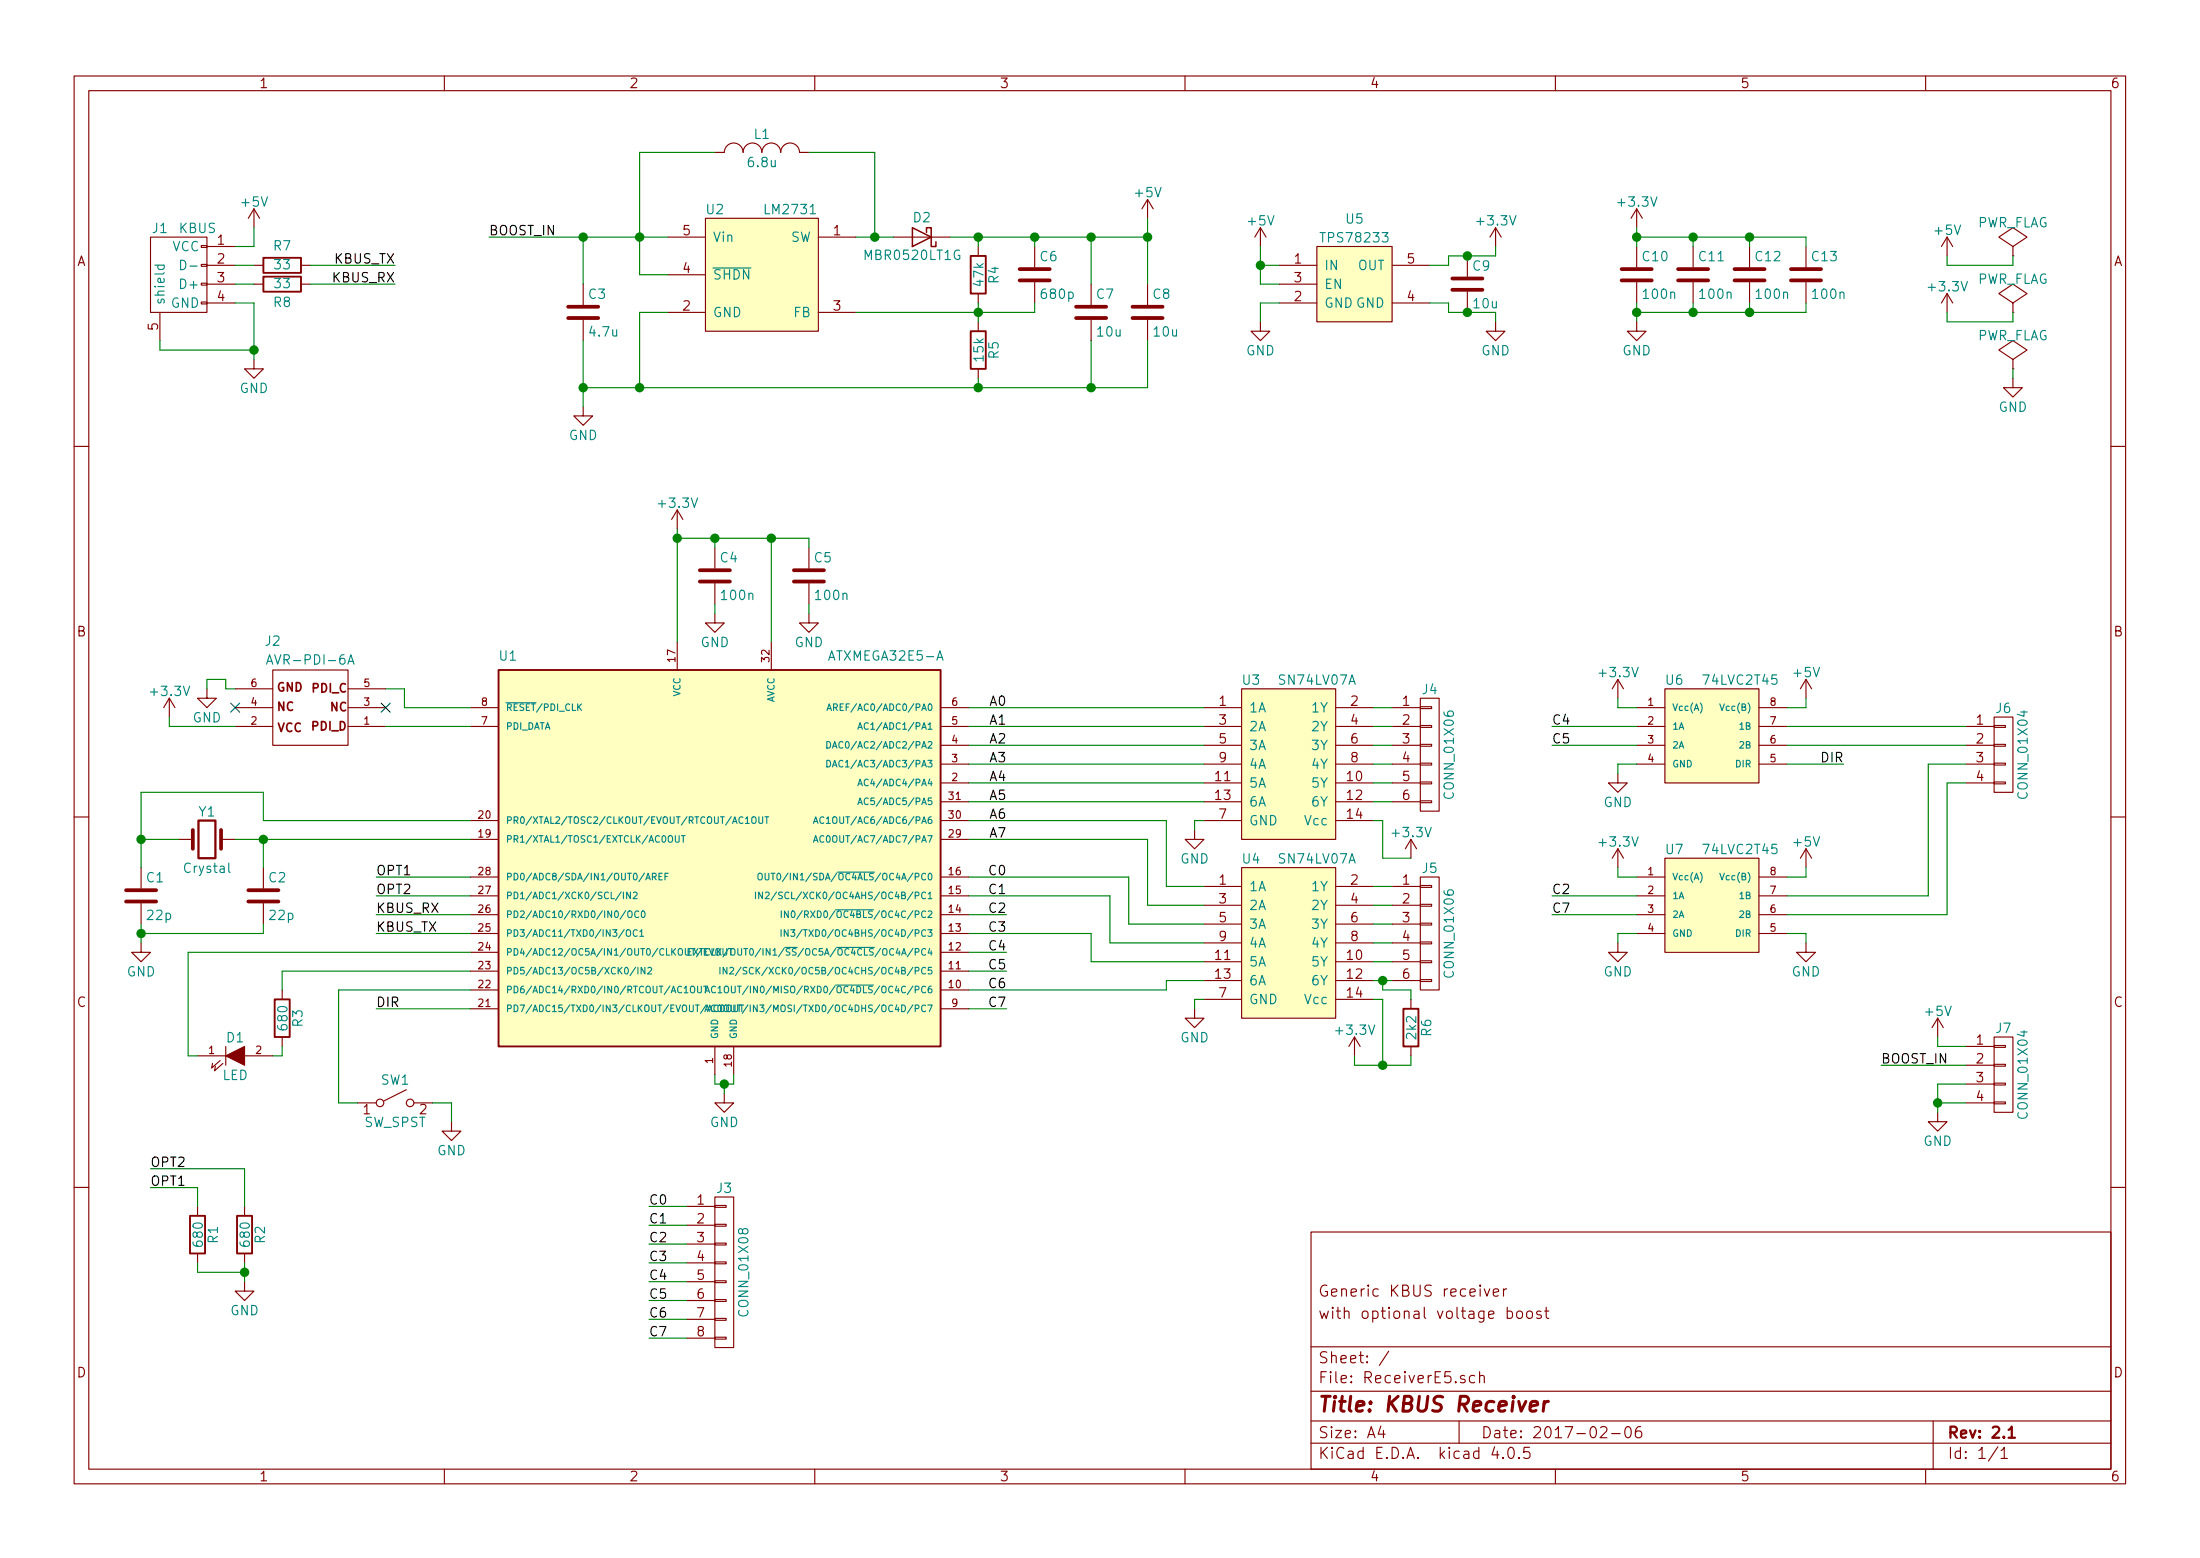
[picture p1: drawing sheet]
EESchema Schematic File Version 2
LIBS:ReceiverE5-rescue
LIBS:power
LIBS:device
LIBS:transistors
LIBS:conn
LIBS:linear
LIBS:regul
LIBS:74xx
LIBS:cmos4000
LIBS:adc-dac
LIBS:memory
LIBS:xilinx
LIBS:microcontrollers
LIBS:dsp
LIBS:microchip
LIBS:analog_switches
LIBS:motorola
LIBS:texas
LIBS:intel
LIBS:audio
LIBS:interface
LIBS:digital-audio
LIBS:philips
LIBS:display
LIBS:cypress
LIBS:siliconi
LIBS:opto
LIBS:atmel
LIBS:contrib
LIBS:valves
LIBS:kuro
LIBS:switches
LIBS:ReceiverE5-cache
EELAYER 25 0
EELAYER END
$Descr A4 11693 8268
encoding utf-8
Sheet 1 1
Title "KBUS Receiver"
Date "2017-02-06"
Rev "2.1"
Comp ""
Comment1 "with optional voltage boost"
Comment2 "Generic KBUS receiver"
Comment3 ""
Comment4 ""
$EndDescr
$Comp
L LM2731 U2
U 1 1
P 4050 1450
F 0 "U2" H 3800 1800 50  0000 C CNN
F 1 "LM2731" H 4200 1800 50  0000 C CNN
F 2 "TO_SOT_Packages_SMD:SOT-23-5" H 4050 1450 100 0001 C CNN
F 3 "" H 4050 1450 100 0000 C CNN
F 4 "1564771, 761-5567" H 4050 1450 60  0001 C CNN "BOM_Note"
	1    4050 1450
	1    0    0    -1  
$EndComp
$Comp
L C C6
U 1 1
P 5500 1450
F 0 "C6" H 5525 1550 50  0000 L CNN
F 1 "680p" H 5525 1350 50  0000 L CNN
F 2 "Capacitors_SMD:C_0603" H 5538 1300 50  0001 C CNN
F 3 "" H 5500 1450 50  0000 C CNN
	1    5500 1450
	1    0    0    -1  
$EndComp
$Comp
L D_Schottky D2
U 1 1
P 4900 1250
F 0 "D2" H 4900 1150 50  0000 C CNN
F 1 "MBR0520LT1G" H 4950 1350 50  0000 C CNN
F 2 "Diodes_SMD:SOD-123" H 4900 1250 50  0001 C CNN
F 3 "" H 4900 1250 50  0000 C CNN
F 4 "9556915, 463-432" H 4900 1250 60  0001 C CNN "BOM_Note"
	1    4900 1250
	-1   0    0    1   
$EndComp
$Comp
L R R4
U 1 1
P 5200 1450
F 0 "R4" V 5280 1450 50  0000 C CNN
F 1 "47k" V 5200 1450 50  0000 C CNN
F 2 "Resistors_SMD:R_0603" V 5130 1450 50  0001 C CNN
F 3 "" H 5200 1450 50  0000 C CNN
	1    5200 1450
	1    0    0    -1  
$EndComp
$Comp
L INDUCTOR_SMALL L1
U 1 1
P 4050 800
F 0 "L1" H 4050 900 50  0000 C CNN
F 1 "6.8u" H 4050 750 50  0000 C CNN
F 2 "kuro:SRN4012TA" H 4050 800 50  0001 C CNN
F 3 "" H 4050 800 50  0000 C CNN
	1    4050 800 
	1    0    0    -1  
$EndComp
$Comp
L R R5
U 1 1
P 5200 1850
F 0 "R5" V 5280 1850 50  0000 C CNN
F 1 "15k" V 5200 1850 50  0000 C CNN
F 2 "Resistors_SMD:R_0603" V 5130 1850 50  0001 C CNN
F 3 "" H 5200 1850 50  0000 C CNN
	1    5200 1850
	1    0    0    -1  
$EndComp
$Comp
L C C7
U 1 1
P 5800 1650
F 0 "C7" H 5825 1750 50  0000 L CNN
F 1 "10u" H 5825 1550 50  0000 L CNN
F 2 "Capacitors_SMD:C_0603" H 5838 1500 50  0001 C CNN
F 3 "" H 5800 1650 50  0000 C CNN
	1    5800 1650
	1    0    0    -1  
$EndComp
$Comp
L C C3
U 1 1
P 3100 1650
F 0 "C3" H 3125 1750 50  0000 L CNN
F 1 "4.7u" H 3125 1550 50  0000 L CNN
F 2 "Capacitors_SMD:C_0603" H 3138 1500 50  0001 C CNN
F 3 "" H 3100 1650 50  0000 C CNN
	1    3100 1650
	1    0    0    -1  
$EndComp
$Comp
L +5V #PWR01
U 1 1
P 6100 1150
F 0 "#PWR01" H 6100 1000 50  0001 C CNN
F 1 "+5V" H 6100 1290 50  0000 C CNN
F 2 "" H 6100 1150 50  0000 C CNN
F 3 "" H 6100 1150 50  0000 C CNN
	1    6100 1150
	1    0    0    -1  
$EndComp
$Comp
L GND #PWR02
U 1 1
P 3100 2150
F 0 "#PWR02" H 3100 1900 50  0001 C CNN
F 1 "GND" H 3100 2000 50  0000 C CNN
F 2 "" H 3100 2150 50  0000 C CNN
F 3 "" H 3100 2150 50  0000 C CNN
	1    3100 2150
	1    0    0    -1  
$EndComp
$Comp
L PWR_FLAG #FLG03
U 1 1
P 10700 1350
F 0 "#FLG03" H 10700 1445 50  0001 C CNN
F 1 "PWR_FLAG" H 10700 1530 50  0000 C CNN
F 2 "" H 10700 1350 50  0000 C CNN
F 3 "" H 10700 1350 50  0000 C CNN
	1    10700 1350
	1    0    0    -1  
$EndComp
$Comp
L +5V #PWR04
U 1 1
P 10350 1350
F 0 "#PWR04" H 10350 1200 50  0001 C CNN
F 1 "+5V" H 10350 1490 50  0000 C CNN
F 2 "" H 10350 1350 50  0000 C CNN
F 3 "" H 10350 1350 50  0000 C CNN
	1    10350 1350
	1    0    0    -1  
$EndComp
$Comp
L USB_A-RESCUE-ReceiverE5 J1
U 1 1
P 950 1500
F 0 "J1" V 650 1600 50  0000 C CNN
F 1 "KBUS" V 650 1400 50  0000 C CNN
F 2 "kuro:USB_A_multicomp" V 900 1400 50  0001 C CNN
F 3 "" V 900 1400 50  0000 C CNN
F 4 "Type A, TH, FCI 87520" V 950 1500 60  0001 C CNN "BOM_Footprint"
F 5 "2112381, 771-0057" V 950 1500 60  0001 C CNN "BOM_Note"
	1    950  1500
	0    -1   1    0   
$EndComp
$Comp
L +5V #PWR05
U 1 1
P 1350 1200
F 0 "#PWR05" H 1350 1050 50  0001 C CNN
F 1 "+5V" H 1350 1340 50  0000 C CNN
F 2 "" H 1350 1200 50  0000 C CNN
F 3 "" H 1350 1200 50  0000 C CNN
	1    1350 1200
	1    0    0    -1  
$EndComp
$Comp
L GND #PWR06
U 1 1
P 1350 1900
F 0 "#PWR06" H 1350 1650 50  0001 C CNN
F 1 "GND" H 1350 1750 50  0000 C CNN
F 2 "" H 1350 1900 50  0000 C CNN
F 3 "" H 1350 1900 50  0000 C CNN
	1    1350 1900
	1    0    0    -1  
$EndComp
$Comp
L TPS782XX U5
U 1 1
P 7200 1500
F 0 "U5" H 7200 1850 50  0000 C CNN
F 1 "TPS78233" H 7200 1750 50  0000 C CNN
F 2 "TO_SOT_Packages_SMD:SOT-23-5" H 7200 1250 50  0001 C CNN
F 3 "" H 7200 1500 60  0000 C CNN
F 4 "1710835, 709-8758" H 7200 1500 60  0001 C CNN "BOM_Note"
	1    7200 1500
	1    0    0    -1  
$EndComp
$Comp
L +5V #PWR07
U 1 1
P 6700 1300
F 0 "#PWR07" H 6700 1150 50  0001 C CNN
F 1 "+5V" H 6700 1440 50  0000 C CNN
F 2 "" H 6700 1300 50  0000 C CNN
F 3 "" H 6700 1300 50  0000 C CNN
	1    6700 1300
	1    0    0    -1  
$EndComp
$Comp
L GND #PWR08
U 1 1
P 6700 1700
F 0 "#PWR08" H 6700 1450 50  0001 C CNN
F 1 "GND" H 6700 1550 50  0000 C CNN
F 2 "" H 6700 1700 50  0000 C CNN
F 3 "" H 6700 1700 50  0000 C CNN
	1    6700 1700
	1    0    0    -1  
$EndComp
$Comp
L GND #PWR09
U 1 1
P 7950 1700
F 0 "#PWR09" H 7950 1450 50  0001 C CNN
F 1 "GND" H 7950 1550 50  0000 C CNN
F 2 "" H 7950 1700 50  0000 C CNN
F 3 "" H 7950 1700 50  0000 C CNN
	1    7950 1700
	1    0    0    -1  
$EndComp
$Comp
L +3.3V #PWR010
U 1 1
P 7950 1300
F 0 "#PWR010" H 7950 1150 50  0001 C CNN
F 1 "+3.3V" H 7950 1440 50  0000 C CNN
F 2 "" H 7950 1300 50  0000 C CNN
F 3 "" H 7950 1300 50  0000 C CNN
	1    7950 1300
	1    0    0    -1  
$EndComp
$Comp
L C C9
U 1 1
P 7800 1500
F 0 "C9" H 7825 1600 50  0000 L CNN
F 1 "10u" H 7825 1400 50  0000 L CNN
F 2 "Capacitors_SMD:C_0603" H 7838 1350 50  0001 C CNN
F 3 "" H 7800 1500 50  0000 C CNN
	1    7800 1500
	1    0    0    -1  
$EndComp
$Comp
L +3.3V #PWR011
U 1 1
P 10350 1650
F 0 "#PWR011" H 10350 1500 50  0001 C CNN
F 1 "+3.3V" H 10350 1790 50  0000 C CNN
F 2 "" H 10350 1650 50  0000 C CNN
F 3 "" H 10350 1650 50  0000 C CNN
	1    10350 1650
	1    0    0    -1  
$EndComp
$Comp
L PWR_FLAG #FLG012
U 1 1
P 10700 1650
F 0 "#FLG012" H 10700 1745 50  0001 C CNN
F 1 "PWR_FLAG" H 10700 1830 50  0000 C CNN
F 2 "" H 10700 1650 50  0000 C CNN
F 3 "" H 10700 1650 50  0000 C CNN
	1    10700 1650
	1    0    0    -1  
$EndComp
$Comp
L ATXMEGA32E5-A U1
U 1 1
P 3850 4550
F 0 "U1" H 2650 5600 50  0000 L BNN
F 1 "ATXMEGA32E5-A" H 4400 5600 50  0000 L BNN
F 2 "Housings_QFP:TQFP-32_7x7mm_Pitch0.8mm" H 3850 4550 50  0001 C CIN
F 3 "" H 3850 4550 50  0000 C CNN
F 4 "2327713, 899-6912" H 3850 4550 60  0001 C CNN "BOM_Note"
	1    3850 4550
	1    0    0    -1  
$EndComp
$Comp
L AVR-PDI-6A J2
U 1 1
P 1650 3750
F 0 "J2" H 1850 3400 50  0000 C CNN
F 1 "AVR-PDI-6A" H 1650 3500 50  0000 C CNN
F 2 "Pin_Headers:Pin_Header_Straight_2x03" V 1100 3800 50  0001 C CNN
F 3 "" H 1650 3750 50  0000 C CNN
	1    1650 3750
	-1   0    0    1   
$EndComp
Text Label 2000 4850 0    50   ~ 0
KBUS_RX
Text Label 2000 4950 0    50   ~ 0
KBUS_TX
$Comp
L SN74LV07A U3
U 1 1
P 6850 4050
F 0 "U3" H 6650 4500 50  0000 C CNN
F 1 "SN74LV07A" H 7000 4500 50  0000 C CNN
F 2 "SMD_Packages:SSOP-14" H 6850 4050 100 0001 C CNN
F 3 "" H 6850 4050 100 0000 C CNN
F 4 "1774543, 662-8402" H 6850 4050 60  0001 C CNN "BOM_Note"
	1    6850 4050
	1    0    0    -1  
$EndComp
$Comp
L SN74LV07A U4
U 1 1
P 6850 5000
F 0 "U4" H 6650 5450 50  0000 C CNN
F 1 "SN74LV07A" H 7000 5450 50  0000 C CNN
F 2 "SMD_Packages:SSOP-14" H 6850 5000 100 0001 C CNN
F 3 "" H 6850 5000 100 0000 C CNN
F 4 "1774543, 662-8402" H 6850 5000 60  0001 C CNN "BOM_Note"
	1    6850 5000
	1    0    0    -1  
$EndComp
$Comp
L GND #PWR013
U 1 1
P 6350 4400
F 0 "#PWR013" H 6350 4150 50  0001 C CNN
F 1 "GND" H 6350 4250 50  0000 C CNN
F 2 "" H 6350 4400 50  0000 C CNN
F 3 "" H 6350 4400 50  0000 C CNN
	1    6350 4400
	1    0    0    -1  
$EndComp
$Comp
L GND #PWR014
U 1 1
P 6350 5350
F 0 "#PWR014" H 6350 5100 50  0001 C CNN
F 1 "GND" H 6350 5200 50  0000 C CNN
F 2 "" H 6350 5350 50  0000 C CNN
F 3 "" H 6350 5350 50  0000 C CNN
	1    6350 5350
	1    0    0    -1  
$EndComp
Text Label 5350 4950 2    50   ~ 0
C3
Text Label 5350 5150 2    50   ~ 0
C5
Text Label 5350 5250 2    50   ~ 0
C6
$Comp
L 74LVC2T45 U6
U 1 1
P 9100 3900
F 0 "U6" H 8900 4200 50  0000 C CNN
F 1 "74LVC2T45" H 9250 4200 50  0000 C CNN
F 2 "kuro:VSSOP8_SOT765-1" H 9100 3900 60  0001 C CNN
F 3 "" H 9100 3900 60  0000 C CNN
F 4 "2444915, 816-8842" H 9100 3900 60  0001 C CNN "BOM_Note"
	1    9100 3900
	1    0    0    -1  
$EndComp
$Comp
L 74LVC2T45 U7
U 1 1
P 9100 4800
F 0 "U7" H 8900 5100 50  0000 C CNN
F 1 "74LVC2T45" H 9250 5100 50  0000 C CNN
F 2 "kuro:VSSOP8_SOT765-1" H 9100 4800 60  0001 C CNN
F 3 "" H 9100 4800 60  0000 C CNN
F 4 "2444915, 816-8842" H 9100 4800 60  0001 C CNN "BOM_Note"
	1    9100 4800
	1    0    0    -1  
$EndComp
Text Label 8250 4750 0    50   ~ 0
C2
Text Label 8250 4850 0    50   ~ 0
C7
Text Label 8250 3850 0    50   ~ 0
C4
Text Label 8250 3950 0    50   ~ 0
C5
$Comp
L GND #PWR015
U 1 1
P 8600 4100
F 0 "#PWR015" H 8600 3850 50  0001 C CNN
F 1 "GND" H 8600 3950 50  0000 C CNN
F 2 "" H 8600 4100 50  0000 C CNN
F 3 "" H 8600 4100 50  0000 C CNN
	1    8600 4100
	1    0    0    -1  
$EndComp
$Comp
L GND #PWR016
U 1 1
P 8600 5000
F 0 "#PWR016" H 8600 4750 50  0001 C CNN
F 1 "GND" H 8600 4850 50  0000 C CNN
F 2 "" H 8600 5000 50  0000 C CNN
F 3 "" H 8600 5000 50  0000 C CNN
	1    8600 5000
	1    0    0    -1  
$EndComp
$Comp
L +3.3V #PWR017
U 1 1
P 8600 3700
F 0 "#PWR017" H 8600 3550 50  0001 C CNN
F 1 "+3.3V" H 8600 3840 50  0000 C CNN
F 2 "" H 8600 3700 50  0000 C CNN
F 3 "" H 8600 3700 50  0000 C CNN
	1    8600 3700
	1    0    0    -1  
$EndComp
$Comp
L +3.3V #PWR018
U 1 1
P 8600 4600
F 0 "#PWR018" H 8600 4450 50  0001 C CNN
F 1 "+3.3V" H 8600 4740 50  0000 C CNN
F 2 "" H 8600 4600 50  0000 C CNN
F 3 "" H 8600 4600 50  0000 C CNN
	1    8600 4600
	1    0    0    -1  
$EndComp
$Comp
L +5V #PWR019
U 1 1
P 9600 3700
F 0 "#PWR019" H 9600 3550 50  0001 C CNN
F 1 "+5V" H 9600 3840 50  0000 C CNN
F 2 "" H 9600 3700 50  0000 C CNN
F 3 "" H 9600 3700 50  0000 C CNN
	1    9600 3700
	1    0    0    -1  
$EndComp
$Comp
L GND #PWR020
U 1 1
P 9600 5000
F 0 "#PWR020" H 9600 4750 50  0001 C CNN
F 1 "GND" H 9600 4850 50  0000 C CNN
F 2 "" H 9600 5000 50  0000 C CNN
F 3 "" H 9600 5000 50  0000 C CNN
	1    9600 5000
	1    0    0    -1  
$EndComp
$Comp
L +5V #PWR021
U 1 1
P 9600 4600
F 0 "#PWR021" H 9600 4450 50  0001 C CNN
F 1 "+5V" H 9600 4740 50  0000 C CNN
F 2 "" H 9600 4600 50  0000 C CNN
F 3 "" H 9600 4600 50  0000 C CNN
	1    9600 4600
	1    0    0    -1  
$EndComp
Text Label 9800 4050 2    50   ~ 0
DIR
Text Label 2000 5350 0    50   ~ 0
DIR
Text Label 5350 4750 2    50   ~ 0
C1
Text Label 5350 4850 2    50   ~ 0
C2
Text Label 5350 5050 2    50   ~ 0
C4
Text Label 5350 5350 2    50   ~ 0
C7
Text Label 5350 3750 2    50   ~ 0
A0
Text Label 5350 4650 2    50   ~ 0
C0
Text Label 5350 4450 2    50   ~ 0
A7
Text Label 5350 4350 2    50   ~ 0
A6
Text Label 5350 4250 2    50   ~ 0
A5
Text Label 5350 4150 2    50   ~ 0
A4
Text Label 5350 4050 2    50   ~ 0
A3
Text Label 5350 3950 2    50   ~ 0
A2
Text Label 5350 3850 2    50   ~ 0
A1
$Comp
L CONN_01X08 J3
U 1 1
P 3850 6750
F 0 "J3" H 3850 7200 50  0000 C CNN
F 1 "CONN_01X08" V 3950 6750 50  0000 C CNN
F 2 "Pin_Headers:Pin_Header_Straight_1x08" H 3850 6750 50  0001 C CNN
F 3 "" H 3850 6750 50  0000 C CNN
F 4 "no part" H 3850 6750 60  0001 C CNN "BOM_Footprint"
	1    3850 6750
	1    0    0    -1  
$EndComp
Text Label 3450 6400 0    50   ~ 0
C0
Text Label 3450 6500 0    50   ~ 0
C1
Text Label 3450 6600 0    50   ~ 0
C2
Text Label 3450 6700 0    50   ~ 0
C3
Text Label 3450 6800 0    50   ~ 0
C4
Text Label 3450 6900 0    50   ~ 0
C5
Text Label 3450 7000 0    50   ~ 0
C6
Text Label 3450 7100 0    50   ~ 0
C7
$Comp
L CONN_01X06 J4
U 1 1
P 7600 4000
F 0 "J4" H 7600 4350 50  0000 C CNN
F 1 "CONN_01X06" V 7700 4000 50  0000 C CNN
F 2 "Pin_Headers:Pin_Header_Straight_1x06" H 7600 4000 50  0001 C CNN
F 3 "" H 7600 4000 50  0000 C CNN
F 4 "no part" H 7600 4000 60  0001 C CNN "BOM_Footprint"
	1    7600 4000
	1    0    0    -1  
$EndComp
$Comp
L CONN_01X06 J5
U 1 1
P 7600 4950
F 0 "J5" H 7600 5300 50  0000 C CNN
F 1 "CONN_01X06" V 7700 4950 50  0000 C CNN
F 2 "Pin_Headers:Pin_Header_Straight_1x06" H 7600 4950 50  0001 C CNN
F 3 "" H 7600 4950 50  0000 C CNN
F 4 "no part" H 7600 4950 60  0001 C CNN "BOM_Footprint"
	1    7600 4950
	1    0    0    -1  
$EndComp
$Comp
L +3.3V #PWR022
U 1 1
P 7500 4550
F 0 "#PWR022" H 7500 4400 50  0001 C CNN
F 1 "+3.3V" H 7500 4690 50  0000 C CNN
F 2 "" H 7500 4550 50  0000 C CNN
F 3 "" H 7500 4550 50  0000 C CNN
	1    7500 4550
	1    0    0    -1  
$EndComp
$Comp
L +3.3V #PWR023
U 1 1
P 7200 5600
F 0 "#PWR023" H 7200 5450 50  0001 C CNN
F 1 "+3.3V" H 7200 5740 50  0000 C CNN
F 2 "" H 7200 5600 50  0000 C CNN
F 3 "" H 7200 5600 50  0000 C CNN
	1    7200 5600
	1    0    0    -1  
$EndComp
$Comp
L CONN_01X04 J6
U 1 1
P 10650 4000
F 0 "J6" H 10650 4250 50  0000 C CNN
F 1 "CONN_01X04" V 10750 4000 50  0000 C CNN
F 2 "Pin_Headers:Pin_Header_Straight_1x04" H 10650 4000 50  0001 C CNN
F 3 "" H 10650 4000 50  0000 C CNN
F 4 "no part" H 10650 4000 60  0001 C CNN "BOM_Footprint"
	1    10650 4000
	1    0    0    -1  
$EndComp
$Comp
L CONN_01X04 J7
U 1 1
P 10650 5700
F 0 "J7" H 10650 5950 50  0000 C CNN
F 1 "CONN_01X04" V 10750 5700 50  0000 C CNN
F 2 "Pin_Headers:Pin_Header_Straight_1x04" H 10650 5700 50  0001 C CNN
F 3 "" H 10650 5700 50  0000 C CNN
F 4 "no part" H 10650 5700 60  0001 C CNN "BOM_Footprint"
	1    10650 5700
	1    0    0    -1  
$EndComp
$Comp
L +5V #PWR024
U 1 1
P 10300 5500
F 0 "#PWR024" H 10300 5350 50  0001 C CNN
F 1 "+5V" H 10300 5640 50  0000 C CNN
F 2 "" H 10300 5500 50  0000 C CNN
F 3 "" H 10300 5500 50  0000 C CNN
	1    10300 5500
	1    0    0    -1  
$EndComp
$Comp
L GND #PWR025
U 1 1
P 10300 5900
F 0 "#PWR025" H 10300 5650 50  0001 C CNN
F 1 "GND" H 10300 5750 50  0000 C CNN
F 2 "" H 10300 5900 50  0000 C CNN
F 3 "" H 10300 5900 50  0000 C CNN
	1    10300 5900
	1    0    0    -1  
$EndComp
Text Label 2100 1400 2    50   ~ 0
KBUS_TX
Text Label 2100 1500 2    50   ~ 0
KBUS_RX
$Comp
L Crystal Y1
U 1 1
P 1100 4450
F 0 "Y1" H 1100 4600 50  0000 C CNN
F 1 "Crystal" H 1100 4300 50  0000 C CNN
F 2 "kuro:SMD_Crystal_Multi_QC6CB_7A_ABM7" H 1100 4450 50  0001 C CNN
F 3 "" H 1100 4450 50  0000 C CNN
	1    1100 4450
	1    0    0    -1  
$EndComp
$Comp
L C C1
U 1 1
P 750 4750
F 0 "C1" H 775 4850 50  0000 L CNN
F 1 "22p" H 775 4650 50  0000 L CNN
F 2 "Capacitors_SMD:C_0603" H 788 4600 50  0001 C CNN
F 3 "" H 750 4750 50  0000 C CNN
	1    750  4750
	1    0    0    -1  
$EndComp
$Comp
L C C2
U 1 1
P 1400 4750
F 0 "C2" H 1425 4850 50  0000 L CNN
F 1 "22p" H 1425 4650 50  0000 L CNN
F 2 "Capacitors_SMD:C_0603" H 1438 4600 50  0001 C CNN
F 3 "" H 1400 4750 50  0000 C CNN
	1    1400 4750
	1    0    0    -1  
$EndComp
$Comp
L GND #PWR026
U 1 1
P 750 5000
F 0 "#PWR026" H 750 4750 50  0001 C CNN
F 1 "GND" H 750 4850 50  0000 C CNN
F 2 "" H 750 5000 50  0000 C CNN
F 3 "" H 750 5000 50  0000 C CNN
	1    750  5000
	1    0    0    -1  
$EndComp
$Comp
L GND #PWR027
U 1 1
P 1100 3650
F 0 "#PWR027" H 1100 3400 50  0001 C CNN
F 1 "GND" H 1100 3500 50  0000 C CNN
F 2 "" H 1100 3650 50  0000 C CNN
F 3 "" H 1100 3650 50  0000 C CNN
	1    1100 3650
	1    0    0    -1  
$EndComp
$Comp
L +3.3V #PWR028
U 1 1
P 900 3800
F 0 "#PWR028" H 900 3650 50  0001 C CNN
F 1 "+3.3V" H 900 3940 50  0000 C CNN
F 2 "" H 900 3800 50  0000 C CNN
F 3 "" H 900 3800 50  0000 C CNN
	1    900  3800
	1    0    0    -1  
$EndComp
$Comp
L +3.3V #PWR029
U 1 1
P 3600 2800
F 0 "#PWR029" H 3600 2650 50  0001 C CNN
F 1 "+3.3V" H 3600 2940 50  0000 C CNN
F 2 "" H 3600 2800 50  0000 C CNN
F 3 "" H 3600 2800 50  0000 C CNN
	1    3600 2800
	1    0    0    -1  
$EndComp
$Comp
L C C4
U 1 1
P 3800 3050
F 0 "C4" H 3825 3150 50  0000 L CNN
F 1 "100n" H 3825 2950 50  0000 L CNN
F 2 "Capacitors_SMD:C_0603" H 3838 2900 50  0001 C CNN
F 3 "" H 3800 3050 50  0000 C CNN
	1    3800 3050
	1    0    0    -1  
$EndComp
$Comp
L GND #PWR030
U 1 1
P 3800 3250
F 0 "#PWR030" H 3800 3000 50  0001 C CNN
F 1 "GND" H 3800 3100 50  0000 C CNN
F 2 "" H 3800 3250 50  0000 C CNN
F 3 "" H 3800 3250 50  0000 C CNN
	1    3800 3250
	1    0    0    -1  
$EndComp
$Comp
L C C5
U 1 1
P 4300 3050
F 0 "C5" H 4325 3150 50  0000 L CNN
F 1 "100n" H 4325 2950 50  0000 L CNN
F 2 "Capacitors_SMD:C_0603" H 4338 2900 50  0001 C CNN
F 3 "" H 4300 3050 50  0000 C CNN
	1    4300 3050
	1    0    0    -1  
$EndComp
$Comp
L GND #PWR031
U 1 1
P 4300 3250
F 0 "#PWR031" H 4300 3000 50  0001 C CNN
F 1 "GND" H 4300 3100 50  0000 C CNN
F 2 "" H 4300 3250 50  0000 C CNN
F 3 "" H 4300 3250 50  0000 C CNN
	1    4300 3250
	1    0    0    -1  
$EndComp
$Comp
L GND #PWR032
U 1 1
P 3850 5800
F 0 "#PWR032" H 3850 5550 50  0001 C CNN
F 1 "GND" H 3850 5650 50  0000 C CNN
F 2 "" H 3850 5800 50  0000 C CNN
F 3 "" H 3850 5800 50  0000 C CNN
	1    3850 5800
	1    0    0    -1  
$EndComp
$Comp
L LED-RESCUE-ReceiverE5 D1
U 1 1
P 1250 5600
F 0 "D1" H 1250 5700 50  0000 C CNN
F 1 "LED" H 1250 5500 50  0000 C CNN
F 2 "Resistors_SMD:R_0603" H 1250 5600 50  0001 C CNN
F 3 "" H 1250 5600 50  0000 C CNN
	1    1250 5600
	1    0    0    -1  
$EndComp
$Comp
L R R3
U 1 1
P 1500 5400
F 0 "R3" V 1580 5400 50  0000 C CNN
F 1 "680" V 1500 5400 50  0000 C CNN
F 2 "Resistors_SMD:R_0603" V 1430 5400 50  0001 C CNN
F 3 "" H 1500 5400 50  0000 C CNN
	1    1500 5400
	1    0    0    -1  
$EndComp
Text Label 2000 4650 0    50   ~ 0
OPT1
Text Label 2000 4750 0    50   ~ 0
OPT2
$Comp
L R R1
U 1 1
P 1050 6550
F 0 "R1" V 1130 6550 50  0000 C CNN
F 1 "680" V 1050 6550 50  0000 C CNN
F 2 "Resistors_SMD:R_0603" V 980 6550 50  0001 C CNN
F 3 "" H 1050 6550 50  0000 C CNN
	1    1050 6550
	1    0    0    -1  
$EndComp
$Comp
L R R2
U 1 1
P 1300 6550
F 0 "R2" V 1380 6550 50  0000 C CNN
F 1 "680" V 1300 6550 50  0000 C CNN
F 2 "Resistors_SMD:R_0603" V 1230 6550 50  0001 C CNN
F 3 "" H 1300 6550 50  0000 C CNN
	1    1300 6550
	1    0    0    -1  
$EndComp
Text Label 800  6300 0    50   ~ 0
OPT1
Text Label 800  6200 0    50   ~ 0
OPT2
$Comp
L GND #PWR033
U 1 1
P 1300 6800
F 0 "#PWR033" H 1300 6550 50  0001 C CNN
F 1 "GND" H 1300 6650 50  0000 C CNN
F 2 "" H 1300 6800 50  0000 C CNN
F 3 "" H 1300 6800 50  0000 C CNN
	1    1300 6800
	1    0    0    -1  
$EndComp
Text Label 2600 1250 0    50   ~ 0
BOOST_IN
Wire Wire Line
	3400 1450 3550 1450
Wire Wire Line
	3400 800  3400 1450
Wire Wire Line
	2600 1250 3550 1250
Wire Wire Line
	4550 1250 4750 1250
Wire Wire Line
	5050 1250 6100 1250
Wire Wire Line
	5200 1250 5200 1300
Wire Wire Line
	4550 1650 5500 1650
Wire Wire Line
	5200 1600 5200 1700
Connection ~ 5200 1650
Wire Wire Line
	5500 1250 5500 1300
Connection ~ 5200 1250
Wire Wire Line
	5500 1650 5500 1600
Wire Wire Line
	5200 2050 5200 2000
Wire Wire Line
	3100 2050 6100 2050
Wire Wire Line
	3400 2050 3400 1650
Wire Wire Line
	3400 1650 3550 1650
Connection ~ 5500 1250
Wire Wire Line
	5800 2050 5800 1800
Connection ~ 5200 2050
Wire Wire Line
	3100 1500 3100 1250
Connection ~ 3400 1250
Wire Wire Line
	3100 1800 3100 2150
Connection ~ 3400 2050
Wire Wire Line
	4650 1250 4650 800 
Wire Wire Line
	4650 800  4300 800 
Connection ~ 4650 1250
Wire Wire Line
	3800 800  3400 800 
Connection ~ 3100 2050
Connection ~ 5800 1250
Wire Wire Line
	10350 1350 10350 1400
Wire Wire Line
	10350 1400 10700 1400
Wire Wire Line
	10700 1400 10700 1350
Wire Wire Line
	850  1800 850  1850
Wire Wire Line
	850  1850 1350 1850
Wire Wire Line
	1350 1600 1350 1900
Wire Wire Line
	1250 1600 1350 1600
Connection ~ 1350 1850
Wire Wire Line
	1250 1300 1350 1300
Wire Wire Line
	1350 1300 1350 1200
Wire Wire Line
	6800 1600 6700 1600
Wire Wire Line
	6700 1600 6700 1700
Wire Wire Line
	6800 1400 6700 1400
Wire Wire Line
	6700 1300 6700 1500
Wire Wire Line
	6700 1500 6800 1500
Connection ~ 6700 1400
Wire Wire Line
	7600 1400 7700 1400
Wire Wire Line
	7700 1400 7700 1350
Wire Wire Line
	7700 1350 7950 1350
Wire Wire Line
	7600 1600 7700 1600
Wire Wire Line
	7700 1600 7700 1650
Wire Wire Line
	7700 1650 7950 1650
Connection ~ 7800 1650
Connection ~ 7800 1350
Wire Wire Line
	7950 1350 7950 1300
Wire Wire Line
	7950 1650 7950 1700
Wire Wire Line
	10350 1650 10350 1700
Wire Wire Line
	10350 1700 10700 1700
Wire Wire Line
	10700 1700 10700 1650
Wire Wire Line
	2500 4850 2000 4850
Wire Wire Line
	2000 4950 2500 4950
Wire Wire Line
	5150 3750 6400 3750
Wire Wire Line
	5150 4250 6400 4250
Wire Wire Line
	6400 4350 6350 4350
Wire Wire Line
	6350 4350 6350 4400
Wire Wire Line
	5150 4350 6200 4350
Wire Wire Line
	6200 4350 6200 4700
Wire Wire Line
	6200 4700 6400 4700
Wire Wire Line
	5150 4450 6100 4450
Wire Wire Line
	6100 4450 6100 4800
Wire Wire Line
	6100 4800 6400 4800
Wire Wire Line
	5150 4650 6000 4650
Wire Wire Line
	6000 4650 6000 4900
Wire Wire Line
	6000 4900 6400 4900
Wire Wire Line
	5150 4750 5900 4750
Wire Wire Line
	5900 4750 5900 5000
Wire Wire Line
	5900 5000 6400 5000
Wire Wire Line
	5150 4950 5800 4950
Wire Wire Line
	5800 4950 5800 5100
Wire Wire Line
	5800 5100 6400 5100
Wire Wire Line
	5150 5250 6200 5250
Wire Wire Line
	6200 5250 6200 5200
Wire Wire Line
	6200 5200 6400 5200
Wire Wire Line
	6400 5300 6350 5300
Wire Wire Line
	6350 5300 6350 5350
Wire Wire Line
	5150 3850 6400 3850
Wire Wire Line
	6400 3950 5150 3950
Wire Wire Line
	5150 4050 6400 4050
Wire Wire Line
	6400 4150 5150 4150
Wire Wire Line
	8250 3850 8700 3850
Wire Wire Line
	8700 3950 8250 3950
Wire Wire Line
	8250 4750 8700 4750
Wire Wire Line
	8700 4850 8250 4850
Wire Wire Line
	8600 3700 8600 3750
Wire Wire Line
	8600 3750 8700 3750
Wire Wire Line
	8600 4100 8600 4050
Wire Wire Line
	8600 4050 8700 4050
Wire Wire Line
	9500 3750 9600 3750
Wire Wire Line
	9600 3750 9600 3700
Wire Wire Line
	8600 4600 8600 4650
Wire Wire Line
	8600 4650 8700 4650
Wire Wire Line
	8700 4950 8600 4950
Wire Wire Line
	8600 4950 8600 5000
Wire Wire Line
	9500 4950 9600 4950
Wire Wire Line
	9600 4950 9600 5000
Wire Wire Line
	9500 4650 9600 4650
Wire Wire Line
	9600 4650 9600 4600
Wire Wire Line
	9800 4050 9500 4050
Wire Wire Line
	2000 5350 2500 5350
Wire Wire Line
	5150 4850 5350 4850
Wire Wire Line
	5350 5050 5150 5050
Wire Wire Line
	5150 5150 5350 5150
Wire Wire Line
	5350 5350 5150 5350
Wire Wire Line
	3450 6400 3650 6400
Wire Wire Line
	3650 6500 3450 6500
Wire Wire Line
	3450 6600 3650 6600
Wire Wire Line
	3650 6700 3450 6700
Wire Wire Line
	3450 6800 3650 6800
Wire Wire Line
	3650 6900 3450 6900
Wire Wire Line
	3450 7000 3650 7000
Wire Wire Line
	3450 7100 3650 7100
Wire Wire Line
	7300 3750 7400 3750
Wire Wire Line
	7400 3850 7300 3850
Wire Wire Line
	7300 3950 7400 3950
Wire Wire Line
	7400 4050 7300 4050
Wire Wire Line
	7300 4150 7400 4150
Wire Wire Line
	7400 4250 7300 4250
Wire Wire Line
	7400 4700 7300 4700
Wire Wire Line
	7300 4800 7400 4800
Wire Wire Line
	7400 4900 7300 4900
Wire Wire Line
	7300 5000 7400 5000
Wire Wire Line
	7400 5100 7300 5100
Wire Wire Line
	7300 5200 7400 5200
Wire Wire Line
	9500 3850 10450 3850
Wire Wire Line
	9500 3950 10450 3950
Wire Wire Line
	9500 4750 10250 4750
Wire Wire Line
	10250 4750 10250 4050
Wire Wire Line
	10250 4050 10450 4050
Wire Wire Line
	9500 4850 10350 4850
Wire Wire Line
	10350 4850 10350 4150
Wire Wire Line
	10350 4150 10450 4150
Wire Wire Line
	10450 5550 10300 5550
Wire Wire Line
	10300 5550 10300 5500
Wire Wire Line
	10450 5850 10300 5850
Wire Wire Line
	1250 4450 2500 4450
Wire Wire Line
	1400 4450 1400 4600
Wire Wire Line
	950  4450 750  4450
Wire Wire Line
	750  4200 750  4600
Connection ~ 1400 4450
Wire Wire Line
	2500 4350 1400 4350
Wire Wire Line
	1400 4350 1400 4200
Wire Wire Line
	1400 4200 750  4200
Connection ~ 750  4450
Wire Wire Line
	750  4900 750  5000
Wire Wire Line
	750  4950 1400 4950
Wire Wire Line
	1400 4950 1400 4900
Connection ~ 750  4950
Wire Wire Line
	2500 3850 2050 3850
Wire Wire Line
	2500 3750 2150 3750
Wire Wire Line
	2150 3750 2150 3650
Wire Wire Line
	2150 3650 2050 3650
Wire Wire Line
	1250 3850 900  3850
Wire Wire Line
	900  3850 900  3800
Wire Wire Line
	1250 3650 1200 3650
Wire Wire Line
	1200 3650 1200 3600
Wire Wire Line
	1200 3600 1100 3600
Wire Wire Line
	1100 3600 1100 3650
Wire Wire Line
	3600 2800 3600 3400
Wire Wire Line
	3800 2900 3800 2850
Connection ~ 3600 2850
Connection ~ 3800 2850
Wire Wire Line
	4100 3400 4100 2850
Connection ~ 4100 2850
Wire Wire Line
	3800 3250 3800 3200
Wire Wire Line
	4300 3200 4300 3250
Wire Wire Line
	4300 2900 4300 2850
Wire Wire Line
	4300 2850 3600 2850
Wire Wire Line
	3800 5700 3800 5750
Wire Wire Line
	3800 5750 3900 5750
Wire Wire Line
	3900 5750 3900 5700
Wire Wire Line
	3850 5750 3850 5800
Connection ~ 3850 5750
Wire Wire Line
	2500 5150 1500 5150
Wire Wire Line
	1500 5150 1500 5250
Wire Wire Line
	2500 5050 1000 5050
Wire Wire Line
	1000 5050 1000 5600
Wire Wire Line
	1000 5600 1050 5600
Wire Wire Line
	1450 5600 1500 5600
Wire Wire Line
	1500 5600 1500 5550
Wire Wire Line
	2000 4750 2500 4750
Wire Wire Line
	2500 4650 2000 4650
Wire Wire Line
	800  6200 1300 6200
Wire Wire Line
	1300 6200 1300 6400
Wire Wire Line
	800  6300 1050 6300
Wire Wire Line
	1050 6300 1050 6400
Wire Wire Line
	1050 6700 1050 6750
Wire Wire Line
	1050 6750 1300 6750
Wire Wire Line
	1300 6700 1300 6800
Connection ~ 1300 6750
Connection ~ 3100 1250
Wire Wire Line
	10300 5750 10300 5900
Text Label 10000 5650 0    50   ~ 0
BOOST_IN
Wire Wire Line
	10000 5650 10450 5650
Wire Wire Line
	10450 5750 10300 5750
Connection ~ 10300 5850
$Comp
L C C10
U 1 1
P 8700 1450
F 0 "C10" H 8725 1550 50  0000 L CNN
F 1 "100n" H 8725 1350 50  0000 L CNN
F 2 "Capacitors_SMD:C_0603" H 8738 1300 50  0001 C CNN
F 3 "" H 8700 1450 50  0000 C CNN
	1    8700 1450
	1    0    0    -1  
$EndComp
$Comp
L C C11
U 1 1
P 9000 1450
F 0 "C11" H 9025 1550 50  0000 L CNN
F 1 "100n" H 9025 1350 50  0000 L CNN
F 2 "Capacitors_SMD:C_0603" H 9038 1300 50  0001 C CNN
F 3 "" H 9000 1450 50  0000 C CNN
	1    9000 1450
	1    0    0    -1  
$EndComp
$Comp
L C C12
U 1 1
P 9300 1450
F 0 "C12" H 9325 1550 50  0000 L CNN
F 1 "100n" H 9325 1350 50  0000 L CNN
F 2 "Capacitors_SMD:C_0603" H 9338 1300 50  0001 C CNN
F 3 "" H 9300 1450 50  0000 C CNN
	1    9300 1450
	1    0    0    -1  
$EndComp
$Comp
L C C13
U 1 1
P 9600 1450
F 0 "C13" H 9625 1550 50  0000 L CNN
F 1 "100n" H 9625 1350 50  0000 L CNN
F 2 "Capacitors_SMD:C_0603" H 9638 1300 50  0001 C CNN
F 3 "" H 9600 1450 50  0000 C CNN
	1    9600 1450
	1    0    0    -1  
$EndComp
$Comp
L C C8
U 1 1
P 6100 1650
F 0 "C8" H 6125 1750 50  0000 L CNN
F 1 "10u" H 6125 1550 50  0000 L CNN
F 2 "Capacitors_SMD:C_0805" H 6138 1500 50  0001 C CNN
F 3 "" H 6100 1650 50  0000 C CNN
	1    6100 1650
	1    0    0    -1  
$EndComp
Wire Wire Line
	6100 1150 6100 1500
Wire Wire Line
	6100 2050 6100 1800
Connection ~ 5800 2050
Wire Wire Line
	5800 1250 5800 1500
Connection ~ 6100 1250
$Comp
L +3.3V #PWR034
U 1 1
P 8700 1200
F 0 "#PWR034" H 8700 1050 50  0001 C CNN
F 1 "+3.3V" H 8700 1340 50  0000 C CNN
F 2 "" H 8700 1200 50  0000 C CNN
F 3 "" H 8700 1200 50  0000 C CNN
	1    8700 1200
	1    0    0    -1  
$EndComp
Wire Wire Line
	8700 1200 8700 1300
Wire Wire Line
	8700 1250 9600 1250
Wire Wire Line
	9000 1250 9000 1300
Connection ~ 8700 1250
Wire Wire Line
	9300 1250 9300 1300
Connection ~ 9000 1250
Wire Wire Line
	9600 1250 9600 1300
Connection ~ 9300 1250
Wire Wire Line
	8700 1600 8700 1700
Wire Wire Line
	8700 1650 9600 1650
Wire Wire Line
	9600 1650 9600 1600
Wire Wire Line
	9300 1600 9300 1650
Connection ~ 9300 1650
Wire Wire Line
	9000 1600 9000 1650
Connection ~ 9000 1650
$Comp
L GND #PWR035
U 1 1
P 8700 1700
F 0 "#PWR035" H 8700 1450 50  0001 C CNN
F 1 "GND" H 8700 1550 50  0000 C CNN
F 2 "" H 8700 1700 50  0000 C CNN
F 3 "" H 8700 1700 50  0000 C CNN
	1    8700 1700
	1    0    0    -1  
$EndComp
Connection ~ 8700 1650
$Comp
L R R6
U 1 1
P 7500 5450
F 0 "R6" V 7580 5450 50  0000 C CNN
F 1 "2k2" V 7500 5450 50  0000 C CNN
F 2 "Resistors_SMD:R_0603" V 7430 5450 50  0001 C CNN
F 3 "" H 7500 5450 50  0000 C CNN
	1    7500 5450
	1    0    0    -1  
$EndComp
Wire Wire Line
	7350 5200 7350 5250
Wire Wire Line
	7350 5250 7500 5250
Connection ~ 7350 5200
Wire Wire Line
	7500 5250 7500 5300
Wire Wire Line
	7300 5300 7350 5300
Wire Wire Line
	7350 5300 7350 5650
Wire Wire Line
	7500 5650 7500 5600
Wire Wire Line
	7200 5650 7500 5650
Wire Wire Line
	7200 5650 7200 5600
Connection ~ 7350 5650
Wire Wire Line
	7500 4550 7350 4550
Wire Wire Line
	7350 4550 7350 4350
Wire Wire Line
	7350 4350 7300 4350
NoConn ~ 2050 3750
NoConn ~ 1250 3750
$Comp
L PWR_FLAG #FLG036
U 1 1
P 10700 1950
F 0 "#FLG036" H 10700 2045 50  0001 C CNN
F 1 "PWR_FLAG" H 10700 2130 50  0000 C CNN
F 2 "" H 10700 1950 50  0000 C CNN
F 3 "" H 10700 1950 50  0000 C CNN
	1    10700 1950
	1    0    0    -1  
$EndComp
$Comp
L GND #PWR037
U 1 1
P 10700 2000
F 0 "#PWR037" H 10700 1750 50  0001 C CNN
F 1 "GND" H 10700 1850 50  0000 C CNN
F 2 "" H 10700 2000 50  0000 C CNN
F 3 "" H 10700 2000 50  0000 C CNN
	1    10700 2000
	1    0    0    -1  
$EndComp
Wire Wire Line
	10700 2000 10700 1950
$Comp
L R R7
U 1 1
P 1500 1400
F 0 "R7" V 1600 1400 50  0000 C CNN
F 1 "33" V 1500 1400 50  0000 C CNN
F 2 "Resistors_SMD:R_0603" V 1430 1400 50  0001 C CNN
F 3 "" H 1500 1400 50  0000 C CNN
	1    1500 1400
	0    -1   -1   0   
$EndComp
$Comp
L R R8
U 1 1
P 1500 1500
F 0 "R8" V 1400 1500 50  0000 C CNN
F 1 "33" V 1500 1500 50  0000 C CNN
F 2 "Resistors_SMD:R_0603" V 1430 1500 50  0001 C CNN
F 3 "" H 1500 1500 50  0000 C CNN
	1    1500 1500
	0    -1   -1   0   
$EndComp
Wire Wire Line
	2100 1400 1650 1400
Wire Wire Line
	1650 1500 2100 1500
Wire Wire Line
	1350 1400 1250 1400
Wire Wire Line
	1250 1500 1350 1500
$Comp
L SW_SPST SW1
U 1 1
P 2100 5850
F 0 "SW1" H 2100 5975 50  0000 C CNN
F 1 "SW_SPST" H 2100 5750 50  0000 C CNN
F 2 "Buttons_Switches_SMD:SW_SPST_EVQP7C" H 2100 5850 50  0001 C CNN
F 3 "" H 2100 5850 50  0000 C CNN
	1    2100 5850
	1    0    0    -1  
$EndComp
Wire Wire Line
	2500 5250 1800 5250
Wire Wire Line
	1800 5250 1800 5850
Wire Wire Line
	1800 5850 1900 5850
$Comp
L GND #PWR038
U 1 1
P 2400 5950
F 0 "#PWR038" H 2400 5700 50  0001 C CNN
F 1 "GND" H 2400 5800 50  0000 C CNN
F 2 "" H 2400 5950 50  0000 C CNN
F 3 "" H 2400 5950 50  0000 C CNN
	1    2400 5950
	1    0    0    -1  
$EndComp
Wire Wire Line
	2300 5850 2400 5850
Wire Wire Line
	2400 5850 2400 5950
$EndSCHEMATC
